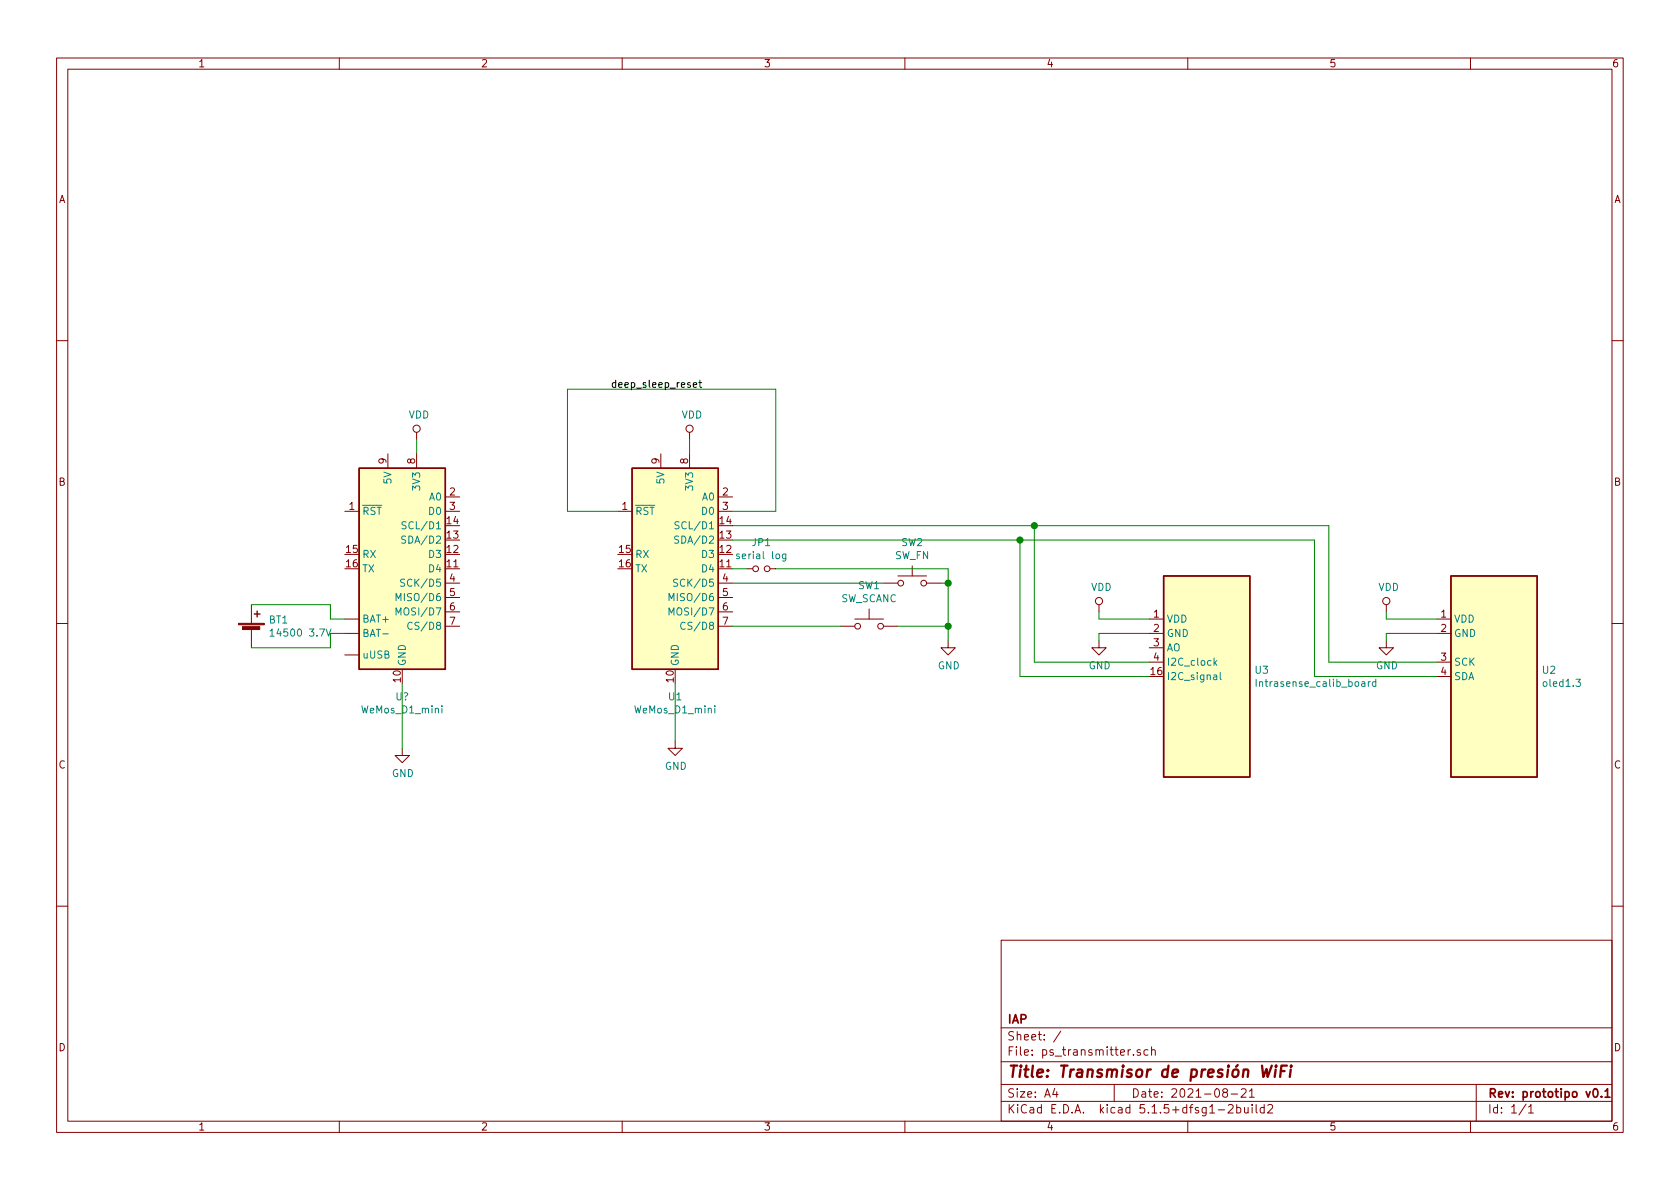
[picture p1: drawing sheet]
EESchema Schematic File Version 4
EELAYER 30 0
EELAYER END
$Descr A4 11693 8268
encoding utf-8
Sheet 1 1
Title "Transmisor de presión WiFi"
Date "2021-08-21"
Rev "prototipo v0.1"
Comp "IAP"
Comment1 ""
Comment2 ""
Comment3 ""
Comment4 ""
$EndDescr
$Comp
L MCU_Module:WeMos_D1_mini U1
U 1 1
P 4700 3950
F 0 "U1" H 4700 3061 50  0000 C CNN
F 1 "WeMos_D1_mini" H 4700 2970 50  0000 C CNN
F 2 "Module:WEMOS_D1_mini_light" H 4700 2800 50  0001 C CNN
F 3 "https://wiki.wemos.cc/products:d1:d1_mini#documentation" H 2850 2800 50  0001 C CNN
	1    4700 3950
	1    0    0    -1  
$EndComp
$Comp
L Device:Battery_Cell BT1
U 1 1
P 1750 4400
F 0 "BT1" H 1868 4496 50  0000 L CNN
F 1 "14500 3.7V" H 1868 4405 50  0000 L CNN
F 2 "" V 1750 4460 50  0001 C CNN
F 3 "~" V 1750 4460 50  0001 C CNN
	1    1750 4400
	1    0    0    -1  
$EndComp
$Comp
L power:VDD #PWR04
U 1 1
P 4800 3050
F 0 "#PWR04" H 4800 2900 50  0001 C CNN
F 1 "VDD" H 4817 3223 50  0000 C CNN
F 2 "" H 4800 3050 50  0001 C CNN
F 3 "" H 4800 3050 50  0001 C CNN
	1    4800 3050
	1    0    0    -1  
$EndComp
Wire Wire Line
	4800 3050 4800 3150
$Comp
L power:GND #PWR03
U 1 1
P 4700 5150
F 0 "#PWR03" H 4700 4900 50  0001 C CNN
F 1 "GND" H 4705 4977 50  0000 C CNN
F 2 "" H 4700 5150 50  0001 C CNN
F 3 "" H 4700 5150 50  0001 C CNN
	1    4700 5150
	1    0    0    -1  
$EndComp
Wire Wire Line
	4700 4750 4700 5150
Wire Wire Line
	5100 4350 5850 4350
$Comp
L power:GND #PWR05
U 1 1
P 6600 4450
F 0 "#PWR05" H 6600 4200 50  0001 C CNN
F 1 "GND" H 6605 4277 50  0000 C CNN
F 2 "" H 6600 4450 50  0001 C CNN
F 3 "" H 6600 4450 50  0001 C CNN
	1    6600 4450
	1    0    0    -1  
$EndComp
Wire Wire Line
	6250 4350 6600 4350
Wire Wire Line
	6600 4350 6600 4450
Connection ~ 6600 4350
Wire Wire Line
	4300 3550 3950 3550
Wire Wire Line
	3950 3550 3950 2700
Wire Wire Line
	3950 2700 5400 2700
Wire Wire Line
	5400 2700 5400 3550
Wire Wire Line
	5400 3550 5100 3550
Text Label 4250 2700 0    50   ~ 0
deep_sleep_reset
$Comp
L intrasense_board:Intrasense_calib_board U3
U 1 1
P 8400 4700
F 0 "U3" H 8730 4746 50  0000 L CNN
F 1 "Intrasense_calib_board" H 8730 4655 50  0000 L CNN
F 2 "Module:Intrasense_calib_board" H 8400 3550 50  0001 C CNN
F 3 "https://wiki.wemos.cc/products:d1:d1_mini#documentation" H 6550 3550 50  0001 C CNN
	1    8400 4700
	1    0    0    -1  
$EndComp
$Comp
L Switch:SW_Push SW1
U 1 1
P 6050 4350
F 0 "SW1" H 6050 4635 50  0000 C CNN
F 1 "SW_SCANC" H 6050 4544 50  0000 C CNN
F 2 "" H 6050 4550 50  0001 C CNN
F 3 "~" H 6050 4550 50  0001 C CNN
	1    6050 4350
	1    0    0    -1  
$EndComp
$Comp
L Device:Jumper_NO_Small JP1
U 1 1
P 5300 3950
F 0 "JP1" H 5300 4135 50  0000 C CNN
F 1 "serial log" H 5300 4044 50  0000 C CNN
F 2 "" H 5300 3950 50  0001 C CNN
F 3 "~" H 5300 3950 50  0001 C CNN
	1    5300 3950
	1    0    0    -1  
$EndComp
$Comp
L Switch:SW_Push SW2
U 1 1
P 6350 4050
F 0 "SW2" H 6350 4335 50  0000 C CNN
F 1 "SW_FN" H 6350 4244 50  0000 C CNN
F 2 "" H 6350 4250 50  0001 C CNN
F 3 "~" H 6350 4250 50  0001 C CNN
	1    6350 4050
	1    0    0    -1  
$EndComp
Wire Wire Line
	6150 4050 5100 4050
Wire Wire Line
	6550 4050 6600 4050
Wire Wire Line
	6600 4050 6600 4350
Wire Wire Line
	5400 3950 6600 3950
Wire Wire Line
	6600 3950 6600 4050
Connection ~ 6600 4050
Wire Wire Line
	5200 3950 5100 3950
$Comp
L power:GND #PWR02
U 1 1
P 2800 5200
F 0 "#PWR02" H 2800 4950 50  0001 C CNN
F 1 "GND" H 2805 5027 50  0000 C CNN
F 2 "" H 2800 5200 50  0001 C CNN
F 3 "" H 2800 5200 50  0001 C CNN
	1    2800 5200
	1    0    0    -1  
$EndComp
$Comp
L oled1.3:oled1.3 U2
U 1 1
P 10400 4700
F 0 "U2" H 10730 4746 50  0000 L CNN
F 1 "oled1.3" H 10730 4655 50  0000 L CNN
F 2 "" H 10400 3550 50  0001 C CNN
F 3 "" H 8550 3550 50  0001 C CNN
	1    10400 4700
	1    0    0    -1  
$EndComp
Wire Wire Line
	7650 4300 8000 4300
Wire Wire Line
	7650 4250 7650 4300
$Comp
L power:VDD #PWR06
U 1 1
P 7650 4250
F 0 "#PWR06" H 7650 4100 50  0001 C CNN
F 1 "VDD" H 7667 4423 50  0000 C CNN
F 2 "" H 7650 4250 50  0001 C CNN
F 3 "" H 7650 4250 50  0001 C CNN
	1    7650 4250
	1    0    0    -1  
$EndComp
Wire Wire Line
	7650 4400 7650 4450
Wire Wire Line
	8000 4400 7650 4400
$Comp
L power:GND #PWR07
U 1 1
P 7650 4450
F 0 "#PWR07" H 7650 4200 50  0001 C CNN
F 1 "GND" H 7655 4277 50  0000 C CNN
F 2 "" H 7650 4450 50  0001 C CNN
F 3 "" H 7650 4450 50  0001 C CNN
	1    7650 4450
	1    0    0    -1  
$EndComp
Wire Wire Line
	9650 4300 10000 4300
Wire Wire Line
	9650 4250 9650 4300
$Comp
L power:VDD #PWR08
U 1 1
P 9650 4250
F 0 "#PWR08" H 9650 4100 50  0001 C CNN
F 1 "VDD" H 9667 4423 50  0000 C CNN
F 2 "" H 9650 4250 50  0001 C CNN
F 3 "" H 9650 4250 50  0001 C CNN
	1    9650 4250
	1    0    0    -1  
$EndComp
Wire Wire Line
	9650 4400 9650 4450
Wire Wire Line
	10000 4400 9650 4400
$Comp
L power:GND #PWR09
U 1 1
P 9650 4450
F 0 "#PWR09" H 9650 4200 50  0001 C CNN
F 1 "GND" H 9655 4277 50  0000 C CNN
F 2 "" H 9650 4450 50  0001 C CNN
F 3 "" H 9650 4450 50  0001 C CNN
	1    9650 4450
	1    0    0    -1  
$EndComp
Wire Wire Line
	10000 4600 9250 4600
Wire Wire Line
	10000 4700 9150 4700
Wire Wire Line
	9150 4700 9150 3750
Wire Wire Line
	7100 4700 8000 4700
Wire Wire Line
	5100 3650 7200 3650
Wire Wire Line
	5100 3750 7100 3750
Wire Wire Line
	7200 4600 7200 3650
Wire Wire Line
	7200 4600 8000 4600
Wire Wire Line
	7100 4700 7100 3750
Connection ~ 7100 3750
Wire Wire Line
	7100 3750 9150 3750
Wire Wire Line
	9250 4600 9250 3650
Connection ~ 7200 3650
Wire Wire Line
	7200 3650 9250 3650
Wire Wire Line
	2800 4750 2800 5200
Wire Wire Line
	2400 4400 2300 4400
Wire Wire Line
	2300 4400 2300 4500
Wire Wire Line
	2300 4500 1750 4500
$Comp
L wemos_d1_mini_batery_shield:WeMos_D1_mini U?
U 1 1
P 2800 3950
F 0 "U?" H 2800 3061 50  0000 C CNN
F 1 "WeMos_D1_mini" H 2800 2970 50  0000 C CNN
F 2 "Module:WEMOS_D1_mini_light" H 2800 2800 50  0001 C CNN
F 3 "https://wiki.wemos.cc/products:d1:d1_mini#documentation" H 950 2800 50  0001 C CNN
	1    2800 3950
	1    0    0    -1  
$EndComp
Wire Wire Line
	2400 4300 2300 4300
Wire Wire Line
	2300 4300 2300 4200
Wire Wire Line
	2300 4200 1750 4200
$Comp
L power:VDD #PWR?
U 1 1
P 2900 3050
F 0 "#PWR?" H 2900 2900 50  0001 C CNN
F 1 "VDD" H 2917 3223 50  0000 C CNN
F 2 "" H 2900 3050 50  0001 C CNN
F 3 "" H 2900 3050 50  0001 C CNN
	1    2900 3050
	1    0    0    -1  
$EndComp
Wire Wire Line
	2900 3050 2900 3150
$EndSCHEMATC
